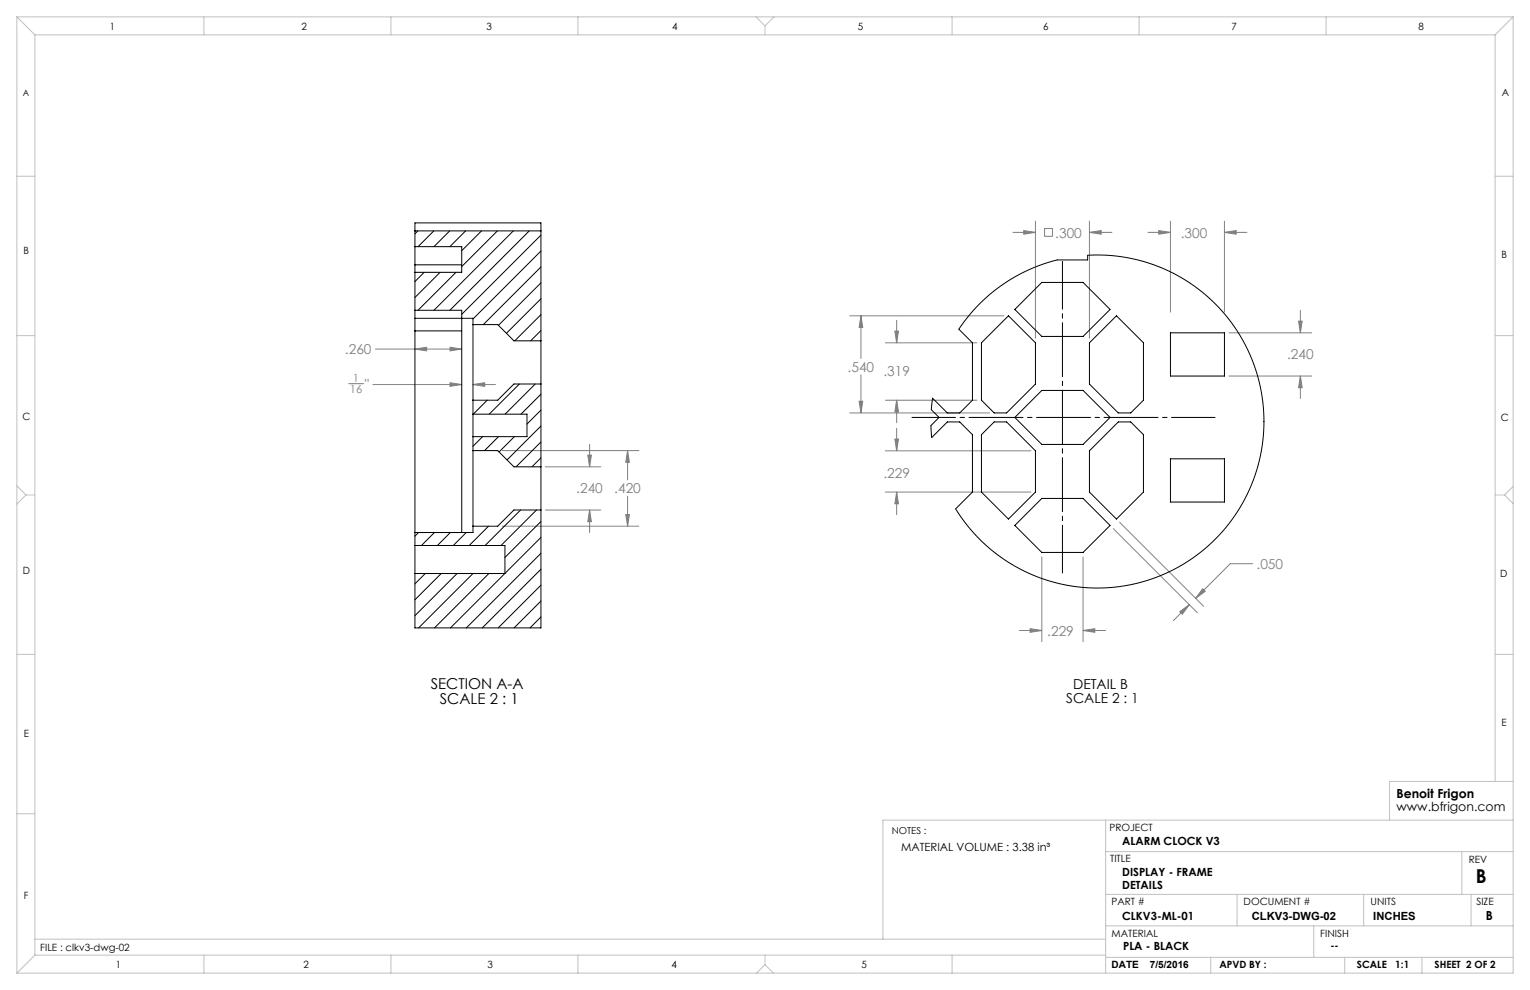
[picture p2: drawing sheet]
<svg xmlns="http://www.w3.org/2000/svg" width="432mm" height="279mm" viewBox="0 0 432 279" stroke-linecap="round" stroke-linejoin="round" font-family="sans-serif">
<g fill="none" stroke="#808080" stroke-width=".28">
<path d="M285.9 65.6h6.3M288.9 65.1l3.3 .5-3.3 .5zM292.2 62.4v33.1M294.8 64.5h2.2v2.2h-2.2zM307.5 62.4v33.1M307.5 65.6h6.3M307.5 65.6l3.3-.5v1zM324 65.6h6.3M327 65.1l3.3 .5-3.3 .5zM330.3 62.4v25.7M345.6 65.6h6.3M345.6 62.4v25.7"/>
<path d="M345.6 65.6l3.3-.5v1zM105.9 98.5h24.4M117.1 98.5l3.3-.5v1zM127 98l3.3 .5-3.3 .5zM239.8 89.1h43.5M243 89.1l.5 3.3h-1zM243 89.1v12.1M249.9 96.7h25.8M252.5 93.4h1.1l-.5 3.3zM253.1 90.4v6.3M346.8 93.9h23.4M366.5 90.6h1l-.5 3.3z"/>
<path d="M367 87.6v6.3M98.4 108.3h4.2M105.2 108.5h25.1M127 108l3.3 .5-3.3 .5zM133.5 108.5l3.3-.5v1zM133.5 108.5h6.3M239.8 116.5h39.5M242.5 113.2h1l-.5 3.3zM243 105.8v10.7M249.9 112.9h25.8M253.1 112.9l.5 3.3h-1.1zM253.1 112.9v6.4"/>
<path d="M346.8 106.1h23.4M367 106.1l.5 3.3h-1zM367 106.1v6.4M141.7 127.2h38.6M153.9 131.7h15.7M165.9 128.4h1l-.5 3.3zM166.4 125.4v6.3M177.1 127.2l.5 3.3h-1zM177.1 127.2v8.2M249.9 127.2h41.1M249.9 138.9h41.1M252.5 123.9h1.1l-.5 3.3z"/>
<path d="M253.1 138.9l.5 3.3h-1.1zM253.1 120.9v6.3M253.1 138.9v6.3M141.7 148.5h38.6M153.9 143.9h15.7M166.4 143.9l.5 3.3h-1zM166.4 143.9v6.4M176.6 145.2h1l-.5 3.3zM177.1 140v8.5M294 157.2v23.9M305.7 157.2v23.9M314.2 149.2l23.7 23.7"/>
<path d="M316 147.4l23.7 23.7M353.6 159.1h-6.4l-9.8 9.8M287.7 177.9h6.3M290.7 177.4l3.3 .5-3.3 .5zM305.7 177.9l3.3-.5v1zM305.7 177.9h6.3M333 172.6l2.7-1.9-2 2.6zM335.7 170.7l-4.5 4.4M339.4 166.2l.7 .7-2.7 2z"/>
</g>
<path d="M299.8 161.7v-87.9" fill="none" stroke="#000" stroke-width=".28" stroke-dasharray="15.2 1.3 1.3 1.3" stroke-dashoffset="1.8"/>
<path d="M342.9 117.8h-85.5" fill="none" stroke="#000" stroke-width=".28" stroke-dasharray="15.2 1.3 1.3 1.3" stroke-dashoffset="3"/>
<g fill="none" stroke="#c0c0c0" stroke-width=".28">
<path d="M4.8 4.8l5 5M4.8 4.8h422.2M4.8 4.8v269.8M9.8 9.8h412.2M9.8 9.8v259.8M57.5 4.8v5M110.3 4.8v5M163.1 4.8v5M213.4 4.8l2.5 2.5M215.9 7.3v2.5M218.4 4.8l-2.5 2.5M268.7 4.8v5"/>
<path d="M321.5 4.8v5M374.3 4.8v5M422 9.8v210.7M427 4.8l-5 5M427 4.8v269.8h-422.2M4.8 49.7h5M422 49.7h5M4.8 94.7h5M422 94.7h5M4.8 137.1l2.5 2.6M7.3 139.7l-2.5 2.6M7.3 139.7h2.5"/>
<path d="M422 139.7h2.6M424.6 139.7l2.4 2.4M427 137.3l-2.4 2.4M4.8 184.7h5M422 184.7h5M4.8 229.7h5M312 231.5v43.1M427 231.5h-177.8v33.6M427 220.5h-34.8v11M312 240.3h115M312 252.4h115M349.1 252.4v8.9"/>
<path d="M384.9 252.4v8.9M412.6 240.3v12.1M415.2 252.4v8.9M9.8 265.1h302.2M9.8 269.6l-5 5M9.8 269.6h302.2M57.5 269.6v5M110.3 269.6v5M163.1 269.6v5M215.9 272.2l-2.4 2.4M215.9 272.2l2.4 2.4M215.9 269.6v2.6"/>
<path d="M268.7 269.6v5M312 270.2h115M312 261.3h115M341.7 270.2v4.4M370.8 261.3v8.9M379.5 270.2v4.4M401.3 270.2v4.4"/>
</g>
<path d="M165.9 128.4h1l-.5 3.3zM166.4 143.9l.5 3.3h-1zM177.1 127.2l.5 3.3h-1zM176.6 145.2h1l-.5 3.3zM127 98l3.3 .5-3.3 .5zM117.1 98.5l3.3-.5v1zM133.5 108.5l3.3-.5v1zM127 108l3.3 .5-3.3 .5zM288.9 65.1l3.3 .5-3.3 .5zM307.5 65.6l3.3-.5v1zM242.5 113.2h1l-.5 3.3zM243 89.1l.5 3.3h-1zM339.4 166.2l.7 .7-2.7 2zM333 172.6l2.7-1.9-2 2.6zM252.5 123.9h1.1l-.5 3.3zM253.1 138.9l.5 3.3h-1.1zM345.6 65.6l3.3-.5v1zM327 65.1l3.3 .5-3.3 .5zM366.5 90.6h1l-.5 3.3zM367 106.1l.5 3.3h-1zM305.7 177.9l3.3-.5v1zM290.7 177.4l3.3 .5-3.3 .5zM253.1 112.9l.5 3.3h-1.1zM252.5 93.4h1.1l-.5 3.3z" fill="#808080"/>
<g fill="none" stroke="#000" stroke-width=".28">
<path d="M117.1 74.7v2.2M117.1 65.2v-2.3h35.6v2.3M117.1 69.6h13.2v7.3h-13.2M117.1 65.2v9.5M117.1 76.9v10.7M117.1 65.2h35.6M117.1 74.7h13.2M117.9 65.2l-.8 .8M119.7 76.9l-2.6 2.6M122.4 65.2l-4.4 4.4M124.2 76.9l-7.1 7.1M126.9 65.2l-4.4 4.4"/>
<path d="M128.7 76.9l-10.7 10.7M131.4 65.2l-4.4 4.4M135.9 65.2l-5.6 5.5M140.4 65.2l-10.1 10M144.9 65.2l-22.4 22.4M149.4 65.2l-22.4 22.4M152.7 66.4l-22.4 22.3M152.7 70.8l-19.2 19.2M152.7 75.3l-16.3 16.3M152.7 79.8l-12 12M152.7 65.2v112h-35.6v-15.3M294 79.7h11.7l7.6 7.6-7.6 7.6h-11.7l-7.6-7.6z"/>
<path d="M117.1 87.6v2.2M117.1 89.8v3.6M117.1 89.8h16.4v27.1M117.1 87.6h13.2v62.7M117.1 93.4v60.6M117.1 93.4h13.2M133.5 91.6h7l4.5 4.6h7.7M152.7 84.3l-9.8 9.8M152.7 88.8l-7.4 7.4M152.7 93.3l-2.9 2.9M276.5 85.7l3.3-3 3.7-2.8 4-2.4 4.2-2 6.6-2.1h8.7v-1.4h2.9l4.6 .2 4.6 .7 4.5 1.2 4.4 1.6 4 1.9 4 2.4 3.7 2.8 3.4 3.1 3.1 3.5 2.8 3.7 2.3 4 1.9 4.1 1.6 4.4 1 4.3 .7 4.6 .2 4.6-.2 4.6-.7 4.6-1.2 4.5-1.6 4.4-2 4.2-2.4 4-2.7 3.5-3.1 3.5-3.5 3.1-3.7 2.7-4 2.4-4.1 1.9-4.2 1.5-4.5 1.1-4.6 .6-4.7 .3-4.6-.3-4.6-.7-4.5-1.1-4.2-1.6-4.2-2-4-2.4-3.5-2.6-3.5-3.2-3.6-4-3.1-4.5 4.7-4.7v-16.2l-3.5-3.6h-3.5l-4.5 4.4-.2-3.4 2.3-2.3-2.2-2.2 .4-3.2 4.2 4.1h3.5l3.5-3.6v-16.2l-3.8-3.8 2.8-3.7zM277 96.7l7.6-7.6 7.6 7.6v11.7l-8.1 8.1h-3.5l-3.6-3.6z"/>
<path d="M307.5 96.7l7.6-7.6 7.6 7.6v16.2l-3.6 3.6h-3.5l-8.1-8.1zM330.3 93.9h15.3v12.2h-15.3zM133.5 116.9v6.3M133.5 116.9h15.2v6.3h-15.2M137.5 112.9l-3.9 4M146.6 108.4l-8.5 8.5M151.1 108.4l-8.6 8.5M152.7 115.7l-4 4M152.7 111.3l-5.7 5.6M152.7 108.4h-7.7l-4.5 4.5h-7M286.4 117.8l7.6-7.6h11.7l7.6 7.6-7.6 7.6h-11.7zM133.5 123.2v27.1h-16.4"/>
<path d="M133.5 127.2h7l4.5 4.5h7.7M136.2 123.2l-2.7 2.7M140.7 123.2l-3.9 4M145.2 123.2l-4.3 4.4M152.7 120.2l-9.6 9.6M152.7 124.7l-7.1 7M152.7 129.2l-2.6 2.5M277 122.7l3.6-3.6h3.5l8.1 8.1v11.7l-7.6 7.6-7.6-7.6zM307.5 127.2l8.1-8.1h3.5l3.6 3.6v16.2l-7.6 7.6-7.6-7.6zM330.3 129.5h15.3v12.2h-15.3zM117.1 154v7.9M117.1 154h25.4v7.9h-25.4"/>
<path d="M118.1 150.3l-1 1M122.6 150.3l-3.6 3.7M127.1 150.3l-3.7 3.7M131.6 150.3l-3.7 3.7M137.9 148.5l-5.5 5.5M146.9 143.9l-10 10.1M151.4 143.9l-10 10.1M152.7 147.2l-10.2 10.1M152.7 151.7l-25.6 25.5M152.7 156.2l-21.1 21M152.7 143.9h-7.7l-4.5 4.6h-7M286.4 148.3l7.6-7.6h11.7l7.6 7.6-7.6 7.6h-11.7z"/>
<path d="M120 161.9l-2.9 2.9M124.5 161.9l-7.4 7.4M129 161.9l-11.9 11.9M133.5 161.9l-15.4 15.3M138 161.9l-15.4 15.3M152.7 160.7l-16.6 16.5M152.7 165.1l-12.1 12.1M152.7 169.6l-7.6 7.6M152.7 174.1l-3.1 3.1"/>
</g>
<text font-size="5.4" x="416.5" y="249.1">B</text>
<g font-size="4.2">
<text x="121.6" y="194.5">SECTION A-A</text>
<text x="124.1" y="198.6">SCALE 2 : 1</text>
</g>
<g font-size="3.9" fill="#808080">
<text x="297.8" y="67.1">.300</text>
<text x="333.2" y="67.1">.300</text>
<text x="97.3" y="100">.260</text>
<text x="363.2" y="101.2">.240</text>
<text x="239.2" y="104.9">.540</text>
<text x="249.3" y="106.1">.319</text>
<text x="103" y="109.8">&quot;</text>
<text x="249.3" y="134.8">.229</text>
<text x="162.6" y="139.2">.240</text>
<text x="173.4" y="139.2">.420</text>
<text x="354.6" y="160.6">.050</text>
<text x="295.6" y="179.4">.229</text>
</g>
<g font-size="3.9">
<text x="302.9" y="194.5">DETAIL B</text>
<text x="300.9" y="198.4">SCALE 2 : 1</text>
</g>
<g font-size="3.5">
<text x="394.1" y="225.3">Benoit Frigon</text>
<text x="394.1" y="228.8">www.bfrigon.com</text>
<text x="419.3" y="259.7">B</text>
</g>
<g font-size="3.2" fill="#808080">
<text x="99.6" y="107.8">1</text>
<text x="98.7" y="111">16</text>
</g>
<g font-size="3.2">
<text x="316.7" y="238.4">ALARM CLOCK V3</text>
<text x="254.3" y="240.1">MATERIAL VOLUME : 3.38 in³</text>
<text x="316.7" y="250.8">DETAILS</text>
<text x="316.7" y="247.3">DISPLAY - FRAME</text>
<text x="316.7" y="259.7">CLKV3-ML-01</text>
<text x="353.3" y="259.7">CLKV3-DWG-02</text>
<text x="387.6" y="259.7">INCHES</text>
<text x="317" y="268.2">PLA - BLACK</text>
</g>
<g font-size="2.8">
<text x="31" y="8.5">1</text>
<text x="85.1" y="8.5">2</text>
<text x="137.3" y="8.5">3</text>
<text x="189.7" y="8.5">4</text>
<text x="242.1" y="8.5">5</text>
<text x="294.4" y="8.5">6</text>
<text x="347.6" y="8.5">7</text>
<text x="400.3" y="8.5">8</text>
<text x="423.8" y="27.2">A</text>
<text x="6.7" y="71.8">B</text>
<text x="423.8" y="72.8">B</text>
<text x="6.4" y="118.6">C</text>
<text x="423.5" y="118.9">C</text>
<text x="6.5" y="162.1">D</text>
<text x="423.4" y="163">D</text>
<text x="6.7" y="207.9">E</text>
<text x="423.7" y="204.9">E</text>
<text x="313.1" y="234.6">PROJECT</text>
<text x="313.3" y="243.2">TITLE</text>
<text x="414.5" y="243.6">REV</text>
<text x="6.7" y="253.8">F</text>
<text x="313.7" y="255.3">PART #</text>
<text x="351" y="255.3">DOCUMENT #</text>
<text x="386.8" y="255.3">UNITS</text>
<text x="416.7" y="255.3">SIZE</text>
<text x="11.4" y="268.4">FILE : clkv3-dwg-02</text>
<text x="313.7" y="264.6">MATERIAL</text>
<text x="372.6" y="264.5">FINISH</text>
<text x="375.5" y="267.9">--</text>
<text x="32.7" y="273.3">1</text>
<text x="85.7" y="273.3">2</text>
<text x="137.6" y="273.3">3</text>
<text x="189.6" y="273.3">4</text>
<text x="243.2" y="273.2">5</text>
<text x="313.7" y="273.3">DATE</text>
<text x="324.5" y="273.3">7/5/2016</text>
<text x="344.1" y="273.1">APVD BY :</text>
<text x="383" y="273.1">SCALE</text>
<text x="393.8" y="273.1">1:1</text>
<text x="404.9" y="273.1">SHEET 2 OF 2</text>
</g>
<text font-size="2.7" x="251.7" y="235.2">NOTES :</text>
<text font-size="2.5" x="6.4" y="27">A</text>
</svg>
